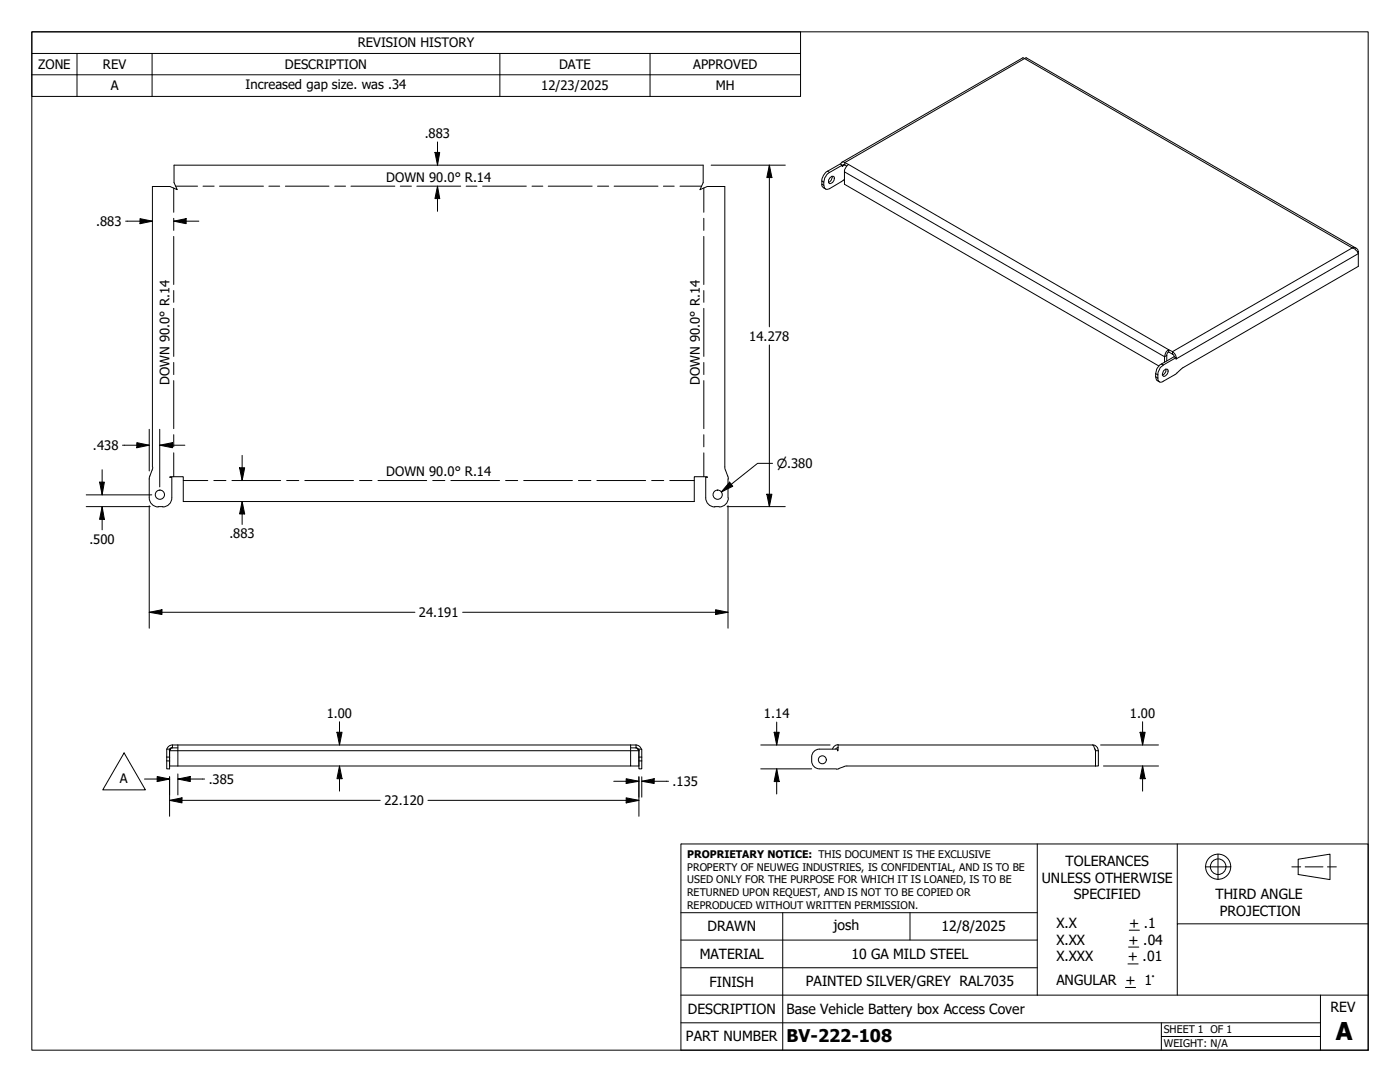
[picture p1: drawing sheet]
<svg xmlns="http://www.w3.org/2000/svg" width="279mm" height="216mm" viewBox="0 0 279 216" stroke-linecap="round" stroke-linejoin="round" font-family="sans-serif">
<!-- layer: Visible (ANSI) -->
<g fill="none" stroke="#000" stroke-width=".2">
<path d="M165.7 35.4a.44 .44 0 0 1 .6-.2 .44 .44 0 0 1 .2 .6 .79 .79 0 0 1-1.1 .7v-.5zM166.1 35.2a1.13 1.13 0 0 1-.7 1.2M167.8 32.8l.3-.5h.3l1 .5-.4 .3-.5 .9v2.8l62.8 36.2M168 32.4l36.2-20.9 .3 .2 .3-.2 65.8 38M168.1 33l-.4-.3-2.5 1.5a2.49 2.49 0 0 0-1 3.1l.6 .4M168.1 33.1h.1M168.1 33.1v-.1l-2.6 1.4a2.69 2.69 0 0 0-.9 3.2l.3 .2 .6-.1 3-1.9M168.1 33.1l.2-.3 .7 .3M270.9 50.3l.2-.1v2.9l-35.1 20.3-1.3 1.2-2.5 1.5a.64 .64 0 0 1-.8 .1 .64 .64 0 0 1-.3-.8 2.78 2.78 0 0 1 1.1-2.6l2.5-1.4-.4-.2-2.5 1.4a2.56 2.56 0 0 0-.9 3.3l.5 .3M271.1 50.2a.91 .91 0 0 0-1.2-.7 2.29 2.29 0 0 1 1.2 1.1M232.3 73.9a.47 .47 0 0 1 .7-.2 .47 .47 0 0 1 0 .7l-.4 .6a.43 .43 0 0 1-.6-.1 .43 .43 0 0 1 .1-.6zM232.7 73.7a1.13 1.13 0 0 1-.7 1.2"/>
<path d="M233.2 70.2l.9 .5 .3 .5M233.2 70.2v-.4a1.99 1.99 0 0 1 1.4 1.1l.2 .7M233.2 69.8l-.5 .4-.2 .5-.1 1.6M233.2 70.2l-.3 .5v1.3M234.7 71.4v.2h.1h-.1M29.8 95.6v3.7a1.81 1.81 0 0 0 1.8 1.9M30.4 93.8l-.6 1.8M30.4 93.2v-56h3.5l1.5 .6-.7-1.4v-3.4h105.6v3.4l-.6 1.4 1.5-.6h3.5v56M30.5 93.2l-.1 .6M144.7 93.2l.1 .6M144.8 93.8l.6 1.8M145.3 95.6v3.7"/>
<path d="M145.4 99.3a1.81 1.81 0 0 1-1.9 1.9M31.6 101.1h.9M32.5 101.2a1.81 1.81 0 0 0 1.8-1.9v-4.1h-.4v-.1h2.7v5h102v-5h2.6v.1h-.4v4.1a1.81 1.81 0 0 0 1.9 1.9M142.6 101.1h.9M33.8 149.8v3.6h-.5v-3.9h.5v1.6M33.8 152.8h1.7M34.4 148.7a1.11 1.11 0 0 0-1.1 .8M34.4 149.2a.6 .6 0 0 0-.6 .6M34.4 148.7h92.5a1.11 1.11 0 0 1 1.1 .8M35.5 149.2h-1.2l-.5 .6 .2-.4M35.5 148.7v4.1M125.9 148.7v4.1h-90.4"/>
<path d="M125.9 149.2h1M126.9 149.2l.3 .1 .2 .5M126.9 149.2l.6 .6-.1-.4M127.5 151.8v1.6h.6v-3.9h-.6v3.3h-1.6M162 151.1v.7M162 151.9a1.56 1.56 0 0 0 1.5 1.5M163.5 149.5a1.56 1.56 0 0 0-1.5 1.5M163.6 153.4h3.3M167.3 148.6a1.17 1.17 0 0 0-1.1 .8M167.3 149.2l-.5 .2M167.5 153.4l-.6 .1M168.5 153l-1.1 .4"/>
<path d="M169 152.8l-.5 .1M218.1 148.7h-50.8v1.1h-.2v-.3h-3.5M218.1 148.7l.5 1.1M218.1 148.7a1.19 1.19 0 0 1 1.1 1.1M218.5 149.4l.1 .4M218.6 149.8v3h-49.6M218.6 149.8h.6v3h-.6z"/>
<circle cx="31.9" cy="98.7" r=".92"/>
<circle cx="143.2" cy="98.7" r=".92"/>
<circle cx="164.1" cy="151.6" r=".79"/>
</g>
<!-- layer: Visible Narrow (ANSI) -->
<g fill="none" stroke="#000" stroke-width=".2">
<path d="M164 36.8l.4 .2M164 36.1l.4 .2M165.2 34.2l.3 .2M168.1 33.1l.5-.2v-.5l35.9-20.7 65.4 37.8-35.9 20.7v.5M168.5 34.3l63.9 36.9 .5-.3M169.4 32.8l63.8 37M271.1 50.6l-36.3 21M230.6 75.2l.5 .2M230.6 74.5l.5 .3M231.8 72.6l.4 .2M33.3 151.8h.5M33.3 151.1h.5"/>
<path d="M33.8 149.8h93.7M34.4 148.7v.5M126.9 148.7v.5M127.5 151.8h.6M127.5 151.1h.6"/>
</g>
<!-- layer: Bend DOWN -->
<g fill="none" stroke="#000" stroke-width=".2">
<path d="M34.7 37.5v4.9M35.1 37.1h4.3M40.5 37.1h2.2M43.8 37.1h8.8M53.7 37.1h2.1M57 37.1h8.7M66.8 37.1h2.2M70 37.1h8.8M79.9 37.1h2.2M83.2 37.1h8.7M93 37.1h2.2M96.3 37.1h8.7"/>
<path d="M106.2 37.1h2.1M109.4 37.1h8.8M119.3 37.1h2.2M122.6 37.1h8.7M132.4 37.1h2.2M135.7 37.1h4.3M140.5 37.5v4.9M34.7 43.6v2.4M34.7 47.2v9.6M34.7 58v2.3M140.5 43.6v2.4M140.5 47.2v9.6"/>
<path d="M140.5 58v2.3M34.7 61.5v9.6M34.7 72.3v2.4M34.7 75.9v9.6M140.5 61.5v9.6M140.5 72.3v2.4M140.5 75.9v9.6M34.7 86.7v2.5M34.7 90.4v4.7M36.6 95.9h4.9M42.7 95.9h2.4M46.3 95.9h9.7"/>
<path d="M57.2 95.9h2.4M60.8 95.9h9.7M71.8 95.9h2.4M75.4 95.9h9.8M86.4 95.9h2.4M90 95.9h9.7M100.9 95.9h2.4M104.5 95.9h9.7M115.4 95.9h2.5M119.1 95.9h9.7M130 95.9h2.5M133.7 95.9h4.9"/>
<path d="M140.5 86.7v2.5M140.5 90.4v4.7"/>
</g>
<!-- layer: Border (ANSI) -->
<path d="M6.3 6.3h266.7v203.2h-266.7z" fill="none" stroke="#000" stroke-width=".2"/>
<!-- layer: Title (ANSI) -->
<g fill="none" stroke="#000" stroke-width=".2">
<path d="M135.9 168.4h137.1v41.1h-137.1zM207 168.4v30.2M234.9 168.4v15.9M240.5 173h5.1M243.1 170.4v5.1M257.8 173h1.8M259.1 171.4l6.3-1v5.1l-6.3-1zM260.5 173h3.5M264.9 173h1.8M135.9 198.6h137.1M135.9 193.1h71.1M135.9 187.6h71.1"/>
<path d="M135.9 182.1h71.1M156.2 182.1v27.4M181.6 182.1v5.5M224.6 197h2M225.1 192.3h2M225.2 189h2.1M225.4 185.6h2M263.5 198.6v10.9M273 184.3h-38.1v14.3M135.9 204.1h127.6M231.8 206.8h31.7M231.8 204.1v5.4"/>
<circle cx="243.1" cy="172.9" r="2.51"/>
<circle cx="243.1" cy="172.9" r="1.56"/>
</g>
<!-- layer: Dimension (ANSI) -->
<g fill="none" stroke="#000" stroke-width=".2">
<path d="M86.8 30.4h1l-.5 2.6zM87.3 37.1l.5 2.5h-1zM87.3 28.3v4.7M87.3 37.1v5.1M141.9 33h14.8M153.5 33l.6 2.4h-1.1zM153.5 33v32.2M25.1 44.1h5.3M27.9 43.6l2.5 .5-2.5 .5zM34.7 44.1l2.4-.5v1zM34.7 44.1h5M153.5 68.8v32.3"/>
<path d="M17.2 98.7h13.1M19.9 96.2h.9l-.4 2.5zM20.4 93.7v5M24.4 88.8h5.4M27.3 88.3l2.5 .5-2.5 .5zM29.8 85.7v8.3M31.9 88.8l2.5-.5v1zM31.9 88.8h5M31.9 85.7v11.5M47.8 93.3h1l-.5 2.6zM48.3 90.9v5M145.6 96.2l.6 .8-2.2 1.2z"/>
<path d="M153 98.6h1.1l-.6 2.5zM154.2 92.5h-3l-7.2 5.7M17.2 101.1h12.8M20.4 101.1l.4 2.5h-.9zM20.4 101.1v4.6M29.8 100.9v24.4M48.3 100.1l.5 2.5h-1zM48.3 100.1v4.5M145.1 101.1h11.6M145.3 100.9v24.4M29.8 122.2l2.5-.5v.9zM29.8 122.2h53"/>
<path d="M92.3 122.2h53M142.8 121.7l2.5 .5-2.5 .4zM28.8 155.4h5M31.4 154.9l2.4 .5-2.4 .6zM33.8 159.7l2.5-.5v1zM33.8 159.7h42.1M33.8 155v7.9M35.5 155.4l2.5-.5v1.1zM35.5 155.4h5.3M35.5 154.4v4.2M67.2 146.1h1.1l-.5 2.6zM67.8 152.8l.5 2.6h-1.1z"/>
<path d="M67.8 144v4.7M67.8 152.8v5.1M85.4 159.7h42.1M122.5 155.9h5M125 159.2l2.5 .5-2.5 .5zM125 155.4l2.5 .5-2.5 .4zM127.5 155v7.9M128.1 155.9l2.5-.5v.9zM128.1 155.9h5.3M128.1 155v4.1M151.8 148.7h13.9M151.8 153.4h10.2"/>
<path d="M154.5 146.1h1l-.5 2.6zM155 153.4l.5 2.6h-1zM155 144.1v4.6M155 153.4v5M219.6 148.7h11.6M220.2 152.8h11M227.5 146.1h1l-.5 2.6zM228 152.8l.5 2.6h-1zM228 144v4.7M228 152.8v5.1"/>
</g>
<g fill="#000">
<path d="M86.8 30.4h1l-.5 2.6zM87.3 37.1l.5 2.5h-1zM153.5 33l.6 2.4h-1.1zM27.9 43.6l2.5 .5-2.5 .5zM34.7 44.1l2.4-.5v1zM19.9 96.2h.9l-.4 2.5zM27.3 88.3l2.5 .5-2.5 .5zM31.9 88.8l2.5-.5v1zM47.8 93.3h1l-.5 2.6zM145.6 96.2l.6 .8-2.2 1.2zM153 98.6h1.1l-.6 2.5zM20.4 101.1l.4 2.5h-.9z"/>
<path d="M48.3 100.1l.5 2.5h-1zM29.8 122.2l2.5-.5v.9zM142.8 121.7l2.5 .5-2.5 .4zM31.4 154.9l2.4 .5-2.4 .6zM33.8 159.7l2.5-.5v1zM35.5 155.4l2.5-.5v1.1zM67.2 146.1h1.1l-.5 2.6zM67.8 152.8l.5 2.6h-1.1zM125 155.4l2.5 .5-2.5 .4zM128.1 155.9l2.5-.5v.9zM154.5 146.1h1l-.5 2.6zM155 153.4l.5 2.6h-1z"/>
<path d="M227.5 146.1h1l-.5 2.6zM228 152.8l.5 2.6h-1zM125 159.2l2.5 .5-2.5 .5z"/>
</g>
<!-- layer: Symbol (ANSI) -->
<path d="M6.3 10.7v-4.4h153.5v4.4M6.3 14.9h153.5M15.4 10.7v8.5M30.4 10.7v8.5M99.8 10.7v8.5M129.7 10.7v8.5M159.8 10.7h-153.5v4.2M159.8 10.7v8.5h-153.5v-4.3M24.8 150.2l4.2 7.4h-8.5z" fill="none" stroke="#000" stroke-width=".2"/>
<text font-size="4.9" x="266.6" y="207.5">A</text>
<text font-size="3.5" x="157" y="208">BV-222-108</text>
<g font-size="2.8">
<text x="212.7" y="172.8">TOLERANCES</text>
<text x="207.9" y="176.1">UNLESS OTHERWISE</text>
<text x="214.3" y="179.5">SPECIFIED</text>
<text x="242.6" y="179.4">THIRD ANGLE</text>
<text x="141.2" y="185.9">DRAWN</text>
<text x="166.4" y="185.6">josh</text>
<text x="187.9" y="185.7">12/8/2025</text>
<text x="210.8" y="185.2">X.X</text>
<text x="225.4" y="185.2">+ .1</text>
<text x="243.5" y="182.7">PROJECTION</text>
<text x="139.6" y="191.4">MATERIAL</text>
<text x="169.9" y="191.4">10 GA MILD STEEL</text>
<text x="210.8" y="188.5">X.XX</text>
<text x="210.8" y="191.8">X.XXX</text>
<text x="225.1" y="191.8">+ .01</text>
<text x="225.2" y="188.5">+ .04</text>
<text x="141.6" y="196.8">FINISH</text>
<text x="160.8" y="196.7">PAINTED SILVER/GREY RAL7035</text>
<text x="210.8" y="196.6">ANGULAR + 1°</text>
<text x="137.3" y="202.3">DESCRIPTION</text>
<text x="157" y="202.2">Base Vehicle Battery box Access Cover</text>
<text x="265.6" y="201.9">REV</text>
<text x="136.9" y="207.8">PART NUMBER</text>
</g>
<g font-size="2.6">
<text x="71.4" y="9.5">REVISION HISTORY</text>
<text x="7.6" y="13.7">ZONE</text>
<text x="20.5" y="13.7">REV</text>
<text x="49" y="17.8">Increased gap size. was .34</text>
<text x="56.8" y="13.7">DESCRIPTION</text>
<text x="108" y="17.9">12/23/2025</text>
<text x="111.6" y="13.7">DATE</text>
<text x="138.4" y="13.7">APPROVED</text>
<text x="22.1" y="18">A</text>
<text x="142.9" y="18">MH</text>
<text x="84.8" y="27.5">.883</text>
<text x="77.1" y="36.3">DOWN 90.0° R.14</text>
<text x="19.2" y="45.1">.883</text>
<text x="149.5" y="67.9">14.278</text>
<text x="33.8" y="76.8" transform="rotate(-90 33.8 76.8)">DOWN 90.0° R.14</text>
<text x="139.6" y="76.8" transform="rotate(-90 139.6 76.8)">DOWN 90.0° R.14</text>
<text x="18.5" y="89.8">.438</text>
<text x="77.1" y="95">DOWN 90.0° R.14</text>
<text x="45.8" y="107.4">.883</text>
<text x="17.8" y="108.5">.500</text>
<text x="83.6" y="123.1">24.191</text>
<text x="65.2" y="143.2">1.00</text>
<text x="152.5" y="143.3">1.14</text>
<text x="225.5" y="143.2">1.00</text>
<text x="23.9" y="156.1">A</text>
<text x="41.7" y="156.4">.385</text>
<text x="76.7" y="160.7">22.120</text>
<text x="134.2" y="156.8">.135</text>
</g>
<text font-size="2.5" x="155" y="93.3">⌀.380</text>
<g font-size="2.1">
<text x="137.2" y="171.3">PROPRIETARY NOTICE: THIS DOCUMENT IS THE EXCLUSIVE</text>
<text x="137.2" y="173.7">PROPERTY OF NEUWEG INDUSTRIES, IS CONFIDENTIAL, AND IS TO BE</text>
<text x="137.2" y="176.3">USED ONLY FOR THE PURPOSE FOR WHICH IT IS LOANED, IS TO BE</text>
<text x="137.2" y="178.8">RETURNED UPON REQUEST, AND IS NOT TO BE COPIED OR</text>
<text x="137.2" y="181.3">REPRODUCED WITHOUT WRITTEN PERMISSION.</text>
<text x="232.3" y="206.1">SHEET 1 OF 1</text>
<text x="232.3" y="208.9">WEIGHT: N/A</text>
</g>
</svg>
